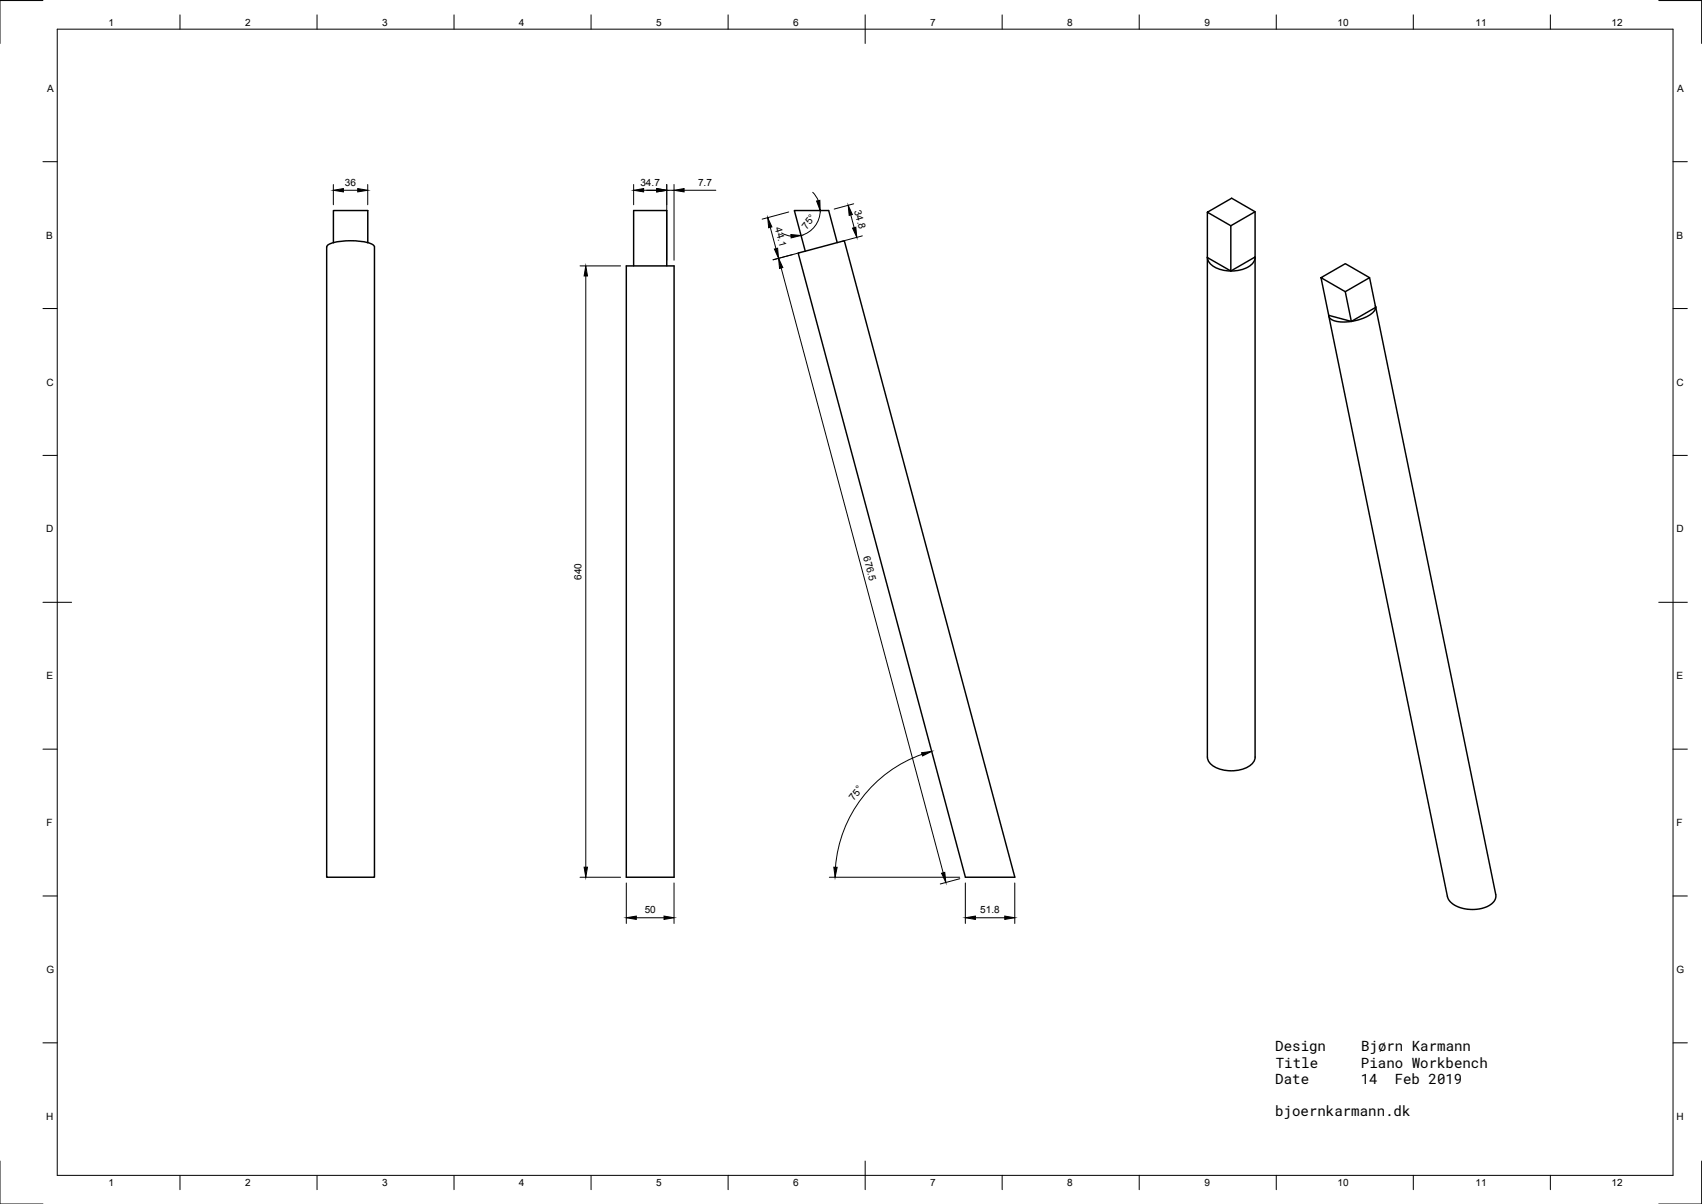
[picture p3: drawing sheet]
<svg xmlns="http://www.w3.org/2000/svg" width="594mm" height="420mm" viewBox="0 0 594 420" stroke-linecap="round" stroke-linejoin="round" font-family="sans-serif">
<!-- layer: Visible -->
<g fill="none" stroke="#000" stroke-width=".51">
<path d="M421.4 74.1v15.8l8.2 4.7v-15.8l-8.2-4.7 8.5-4.9 8.2 4.7v15.8l-8.5 4.9M438.1 73.9l-8.5 4.9M116.4 84.7v-11.2h12v11.2M116.4 84.7a27.7 27.7 0 0 1 12 0M116.4 84.7l-1.7 .7-.7 .8v219.9h16.7v-219.9l-.6-.8-1.7-.7M218.6 92.8h16.7v213.3h-16.7zM221.2 92.8v-19.3h11.5v19.3M278.6 88.3l16.1-4.3 59.5 222.1h-17.2zM292.2 84.7l-3-11.2h-11.9l3.8 14.2M421.4 89.8v174.4M421.5 89.7a4.1 4.1 0 0 0 2.8 3.7l3 1 2.3 .2M438.1 89.8v174.4"/>
<path d="M438.1 89.7a5.3 5.3 0 0 1-4.5 4.3l-4 .6M461.1 96.9l8.5 4.9 8.4-4.9-8.4-4.9-8.5 4.9 2.7 13.1 7.9 2.2M478 96.9l2.2 10.4-8.5 4.9M469.6 101.8l2.1 10.4M480.1 106.7a2.25 2.25 0 0 1-1.2 2.7 16.7 16.7 0 0 1-13.6 2.4 2.04 2.04 0 0 1-1.5-1.7M480.1 107l42 205.1a4.7 4.7 0 0 1-4.3 4.7 12.1 12.1 0 0 1-11.9-2.5l-.7-1.4-41.4-202.6M421.4 264.2a5.5 5.5 0 0 0 4.9 4.3 11.7 11.7 0 0 0 11-2.3l.8-2"/>
</g>
<!-- layer: Border -->
<g fill="none" stroke="#000" stroke-width=".35">
<path d="M15 .2h-15v15M20 10.2h564v400h-564zM62.8 5.2v5M110.7 5.2v5M158.5 5.2v5M206.3 5.2v5M254.1 5.2v5M302 5.2v10M349.8 5.2v5M397.6 5.2v5M445.5 5.2v5M493.3 5.2v5"/>
<path d="M541.1 5.2v5M579 .2h15v15M15 56.4h5M584 56.4h5M15 107.7h5M584 107.7h5M15 158.9h5M584 158.9h5M15 210.2h10M579 210.2h10M15 261.4h5M584 261.4h5"/>
<path d="M15 312.7h5M584 312.7h5M15 363.9h5M584 363.9h5M0 405.2v15h15M62.8 410.2v5M110.7 410.2v5M158.5 410.2v5M206.3 410.2v5M254.1 410.2v5M302 405.2v10M349.8 410.2v5"/>
<path d="M397.6 410.2v5M445.5 410.2v5M493.3 410.2v5M541.1 410.2v5M594 405.2v15h-15"/>
</g>
<!-- layer: Dimensions -->
<g fill="none" stroke="#000" stroke-width=".35">
<path d="M116.4 64.4v7.1M119.9 66.4h5M128.4 64.4v7.1M221.2 64.4v7.1M224.7 66.4h4.5M232.7 66.4h2.6M232.7 64.4v26.4M235.3 64.4v26.4M238.8 66.4h11.1M268.9 79.3l1.9 7.5M275.3 74l-9.3 2.5M283.7 67.1l1.9 2.9"/>
<path d="M286.3 73.5a9 9 0 0 1-6.7 8.7M297 75l1.2 4.5M298 71.1l-6.8 1.9M202.5 92.8h14.1M204.5 96.3v206.3M272.7 93.5l56.5 211.1M272.8 81.3l3.3 1.1M279.1 88.2l-9.3 2.5M301 82.3l-6.8 1.8M321.8 263.2a45.5 45.5 0 0 0-30.2 39.4M202.5 306.1h14.1M218.6 308.1v14.2"/>
<path d="M235.3 308.1v14.2M289.5 306.1h45.5M335 306.6l-6.8 1.9M337 308.1v14.2M354.2 308.1v14.2M222.1 320.3h9.7M340.5 320.3h10.2"/>
</g>
<g fill="#000" stroke="#000" stroke-width=".35">
<path d="M116.4 66.4l3.5-.6v1.2zM124.9 65.8l3.5 .6-3.5 .6zM221.2 66.4l3.5-.6v1.2zM229.2 65.8l3.5 .6-3.5 .6zM235.3 66.4l3.5-.6v1.2zM268 76l1.4 3.2-1.1 .3zM285 70.1l1.2-.2 .1 3.6zM296.1 71.6l1.4 3.3-1.1 .3zM297.6 79.6l1.1-.3 .4 3.5zM204.5 92.8l.6 3.5h-1.2zM270.3 86.9l1.1-.3 .4 3.5zM271.8 90.1l1.4 3.3-1.1 .3z"/>
<path d="M276.1 81.9l3.5 .3-3.5 .8zM321.7 262.7l3.5-.5-3.2 1.6zM203.9 302.6h1.2l-.6 3.5zM218.6 320.3l3.5-.6v1.1zM231.8 319.7l3.5 .6-3.5 .5zM291 302.6l1.2 .1-.7 3.4zM328.7 304.7l1.1-.3 .3 3.6zM337 320.3l3.5-.6v1.1zM350.7 319.7l3.5 .6-3.5 .5z"/>
</g>
<g font-size="4.9">
<text x="445.1" y="366.9">Design</text>
<text x="475.1" y="366.9">Bjørn Karmann</text>
<text x="445.3" y="372.6">Title</text>
<text x="475" y="372.6">Piano Workbench</text>
<text x="445.1" y="378.3">Date</text>
<text x="475" y="378.3">14</text>
<text x="486.8" y="378.3">Feb 2019</text>
<text x="445.1" y="389.5">bjoernkarmann.dk</text>
</g>
<g font-size="3.5">
<text x="37.9" y="8.9">1</text>
<text x="85.6" y="8.9">2</text>
<text x="133.4" y="8.9">3</text>
<text x="181.1" y="8.9">4</text>
<text x="229" y="8.9">5</text>
<text x="276.8" y="8.9">6</text>
<text x="324.7" y="8.9">7</text>
<text x="372.5" y="8.9">8</text>
<text x="420.4" y="8.9">9</text>
<text x="466.8" y="8.9">10</text>
<text x="515" y="8.9">11</text>
<text x="562.5" y="8.9">12</text>
<text x="16.4" y="32">A</text>
<text x="585.4" y="32">A</text>
<text x="120.4" y="64.9">36</text>
<text x="223.5" y="64.9">34.7</text>
<text x="243.6" y="64.9">7.7</text>
<text x="298.2" y="73.6" transform="rotate(75 298.2 73.6)">34.8</text>
<text x="16.2" y="83.3">B</text>
<text x="270.5" y="79.7" transform="rotate(75 270.5 79.7)">44.1</text>
<text x="281.6" y="80.1" transform="rotate(-53 281.6 80.1)">75°</text>
<text x="585.2" y="83.3">B</text>
<text x="16.2" y="134.6">C</text>
<text x="585.2" y="134.6">C</text>
<text x="16.2" y="185.8">D</text>
<text x="585.2" y="185.8">D</text>
<text x="301.3" y="194.5" transform="rotate(75 301.3 194.5)">676.5</text>
<text x="202.9" y="202.4" transform="rotate(-90 202.9 202.4)">640</text>
<text x="16.2" y="237">E</text>
<text x="585.2" y="237">E</text>
<text x="298.1" y="279.6" transform="rotate(-52 298.1 279.6)">75°</text>
<text x="16.2" y="288.3">F</text>
<text x="585.2" y="288.3">F</text>
<text x="225" y="318.7">50</text>
<text x="342.2" y="318.7">51.8</text>
<text x="16.2" y="339.6">G</text>
<text x="585.2" y="339.6">G</text>
<text x="16.2" y="390.8">H</text>
<text x="585.2" y="390.8">H</text>
<text x="37.9" y="413.9">1</text>
<text x="85.6" y="413.9">2</text>
<text x="133.4" y="413.9">3</text>
<text x="181.1" y="413.9">4</text>
<text x="229" y="413.9">5</text>
<text x="276.8" y="413.9">6</text>
<text x="324.7" y="413.9">7</text>
<text x="372.5" y="413.9">8</text>
<text x="420.4" y="413.9">9</text>
<text x="466.8" y="413.9">10</text>
<text x="515" y="413.9">11</text>
<text x="562.5" y="413.9">12</text>
</g>
</svg>
